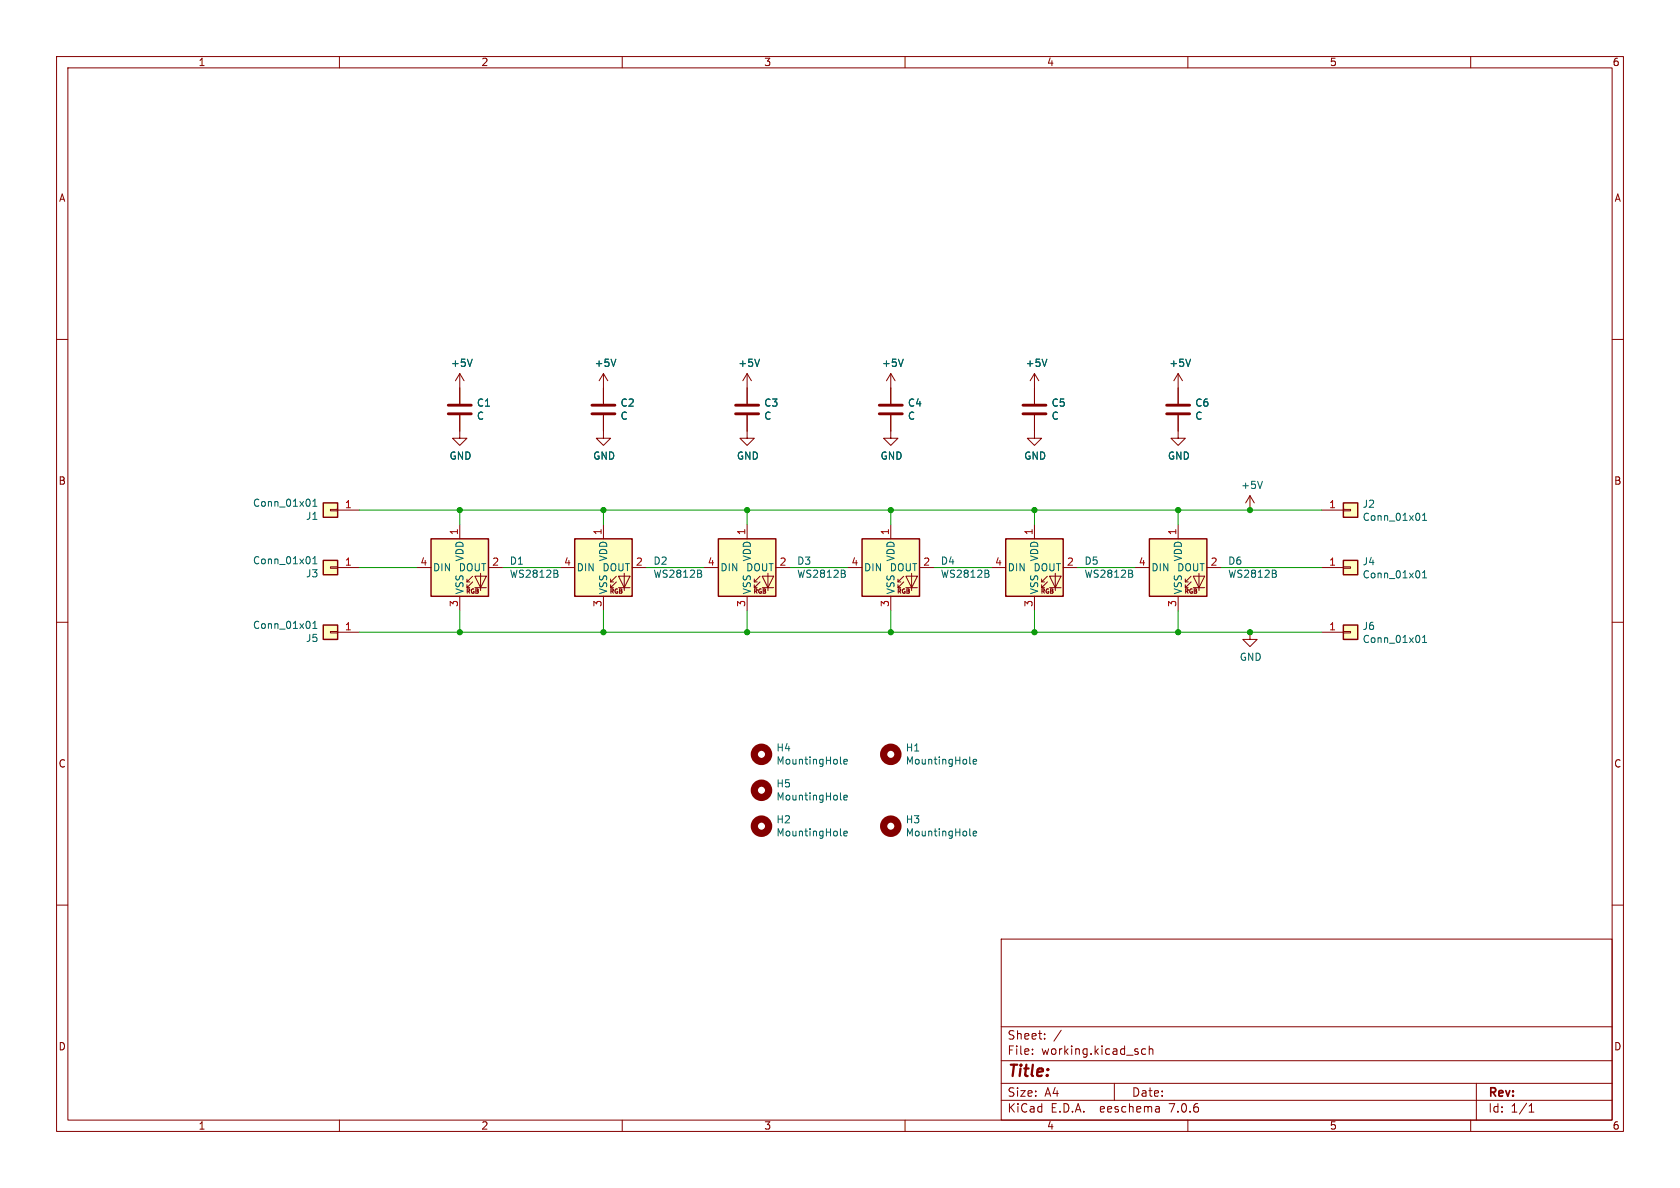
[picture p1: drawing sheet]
(kicad_sch (version 20230121) (generator eeschema)

 (paper "A4")

 (lib_symbols
  (symbol "Connector_Generic:Conn_01x01" (pin_names (offset 1.016) hide) (in_bom yes) (on_board yes)
   (property "Reference" "J" (at 0 2.54 0) (effects (font (size 1.27 1.27))))
   (property "Value" "Conn_01x01" (at 0 -2.54 0) (effects (font (size 1.27 1.27))))
   (property "Footprint" "" (at 0 0 0) (effects (font (size 1.27 1.27)) hide))
   (property "Datasheet" "~" (at 0 0 0) (effects (font (size 1.27 1.27)) hide))
   (symbol "Conn_01x01_1_1"
    (rectangle (start -1.27 0.127) (end 0 -0.127) (stroke (width 0.1524) (type default)) (fill (type none)))
    (rectangle (start -1.27 1.27) (end 1.27 -1.27) (stroke (width 0.254) (type default)) (fill (type background)))
    (pin passive line (at -5.08 0 0) (length 3.81) (name "Pin_1" (effects (font (size 1.27 1.27)))) (number "1" (effects (font (size 1.27 1.27)))))))
  (symbol "Device:C" (pin_numbers hide) (pin_names (offset 0.254)) (in_bom yes) (on_board yes)
   (property "Reference" "C" (at 0.635 2.54 0) (effects (font (size 1.27 1.27)) (justify left)))
   (property "Value" "C" (at 0.635 -2.54 0) (effects (font (size 1.27 1.27)) (justify left)))
   (property "Footprint" "" (at 0.9652 -3.81 0) (effects (font (size 1.27 1.27)) hide))
   (property "Datasheet" "~" (at 0 0 0) (effects (font (size 1.27 1.27)) hide))
   (symbol "C_0_1"
    (polyline (pts (xy -2.032 -0.762) (xy 2.032 -0.762)) (stroke (width 0.508) (type default)) (fill (type none)))
    (polyline (pts (xy -2.032 0.762) (xy 2.032 0.762)) (stroke (width 0.508) (type default)) (fill (type none))))
   (symbol "C_1_1"
    (pin passive line (at 0 3.81 270) (length 2.794) (name "~" (effects (font (size 1.27 1.27)))) (number "1" (effects (font (size 1.27 1.27)))))
    (pin passive line (at 0 -3.81 90) (length 2.794) (name "~" (effects (font (size 1.27 1.27)))) (number "2" (effects (font (size 1.27 1.27)))))))
  (symbol "LED:WS2812B" (pin_names (offset 0.254)) (in_bom yes) (on_board yes)
   (property "Reference" "D" (at 5.08 5.715 0) (effects (font (size 1.27 1.27)) (justify right bottom)))
   (property "Value" "WS2812B" (at 1.27 -5.715 0) (effects (font (size 1.27 1.27)) (justify left top)))
   (property "Footprint" "LED_SMD:LED_WS2812B_PLCC4_5.0x5.0mm_P3.2mm" (at 1.27 -7.62 0) (effects (font (size 1.27 1.27)) (justify left top) hide))
   (property "Datasheet" "https://cdn-shop.adafruit.com/datasheets/WS2812B.pdf" (at 2.54 -9.525 0) (effects (font (size 1.27 1.27)) (justify left top) hide))
   (symbol "WS2812B_0_0"
    (text "RGB" (at 2.286 -4.191 0) (effects (font (size 0.762 0.762)))))
   (symbol "WS2812B_0_1"
    (polyline (pts (xy 1.27 -3.556) (xy 1.778 -3.556)) (stroke (width 0) (type default)) (fill (type none)))
    (polyline (pts (xy 1.27 -2.54) (xy 1.778 -2.54)) (stroke (width 0) (type default)) (fill (type none)))
    (polyline (pts (xy 4.699 -3.556) (xy 2.667 -3.556)) (stroke (width 0) (type default)) (fill (type none)))
    (polyline (pts (xy 2.286 -2.54) (xy 1.27 -3.556) (xy 1.27 -3.048)) (stroke (width 0) (type default)) (fill (type none)))
    (polyline (pts (xy 2.286 -1.524) (xy 1.27 -2.54) (xy 1.27 -2.032)) (stroke (width 0) (type default)) (fill (type none)))
    (polyline (pts (xy 3.683 -1.016) (xy 3.683 -3.556) (xy 3.683 -4.064)) (stroke (width 0) (type default)) (fill (type none)))
    (polyline (pts (xy 4.699 -1.524) (xy 2.667 -1.524) (xy 3.683 -3.556) (xy 4.699 -1.524)) (stroke (width 0) (type default)) (fill (type none)))
    (rectangle (start 5.08 5.08) (end -5.08 -5.08) (stroke (width 0.254) (type default)) (fill (type background))))
   (symbol "WS2812B_1_1"
    (pin power_in line (at 0 7.62 270) (length 2.54) (name "VDD" (effects (font (size 1.27 1.27)))) (number "1" (effects (font (size 1.27 1.27)))))
    (pin output line (at 7.62 0 180) (length 2.54) (name "DOUT" (effects (font (size 1.27 1.27)))) (number "2" (effects (font (size 1.27 1.27)))))
    (pin power_in line (at 0 -7.62 90) (length 2.54) (name "VSS" (effects (font (size 1.27 1.27)))) (number "3" (effects (font (size 1.27 1.27)))))
    (pin input line (at -7.62 0 0) (length 2.54) (name "DIN" (effects (font (size 1.27 1.27)))) (number "4" (effects (font (size 1.27 1.27)))))))
  (symbol "Mechanical:MountingHole" (pin_names (offset 1.016)) (in_bom yes) (on_board yes)
   (property "Reference" "H" (at 0 5.08 0) (effects (font (size 1.27 1.27))))
   (property "Value" "MountingHole" (at 0 3.175 0) (effects (font (size 1.27 1.27))))
   (property "Footprint" "" (at 0 0 0) (effects (font (size 1.27 1.27)) hide))
   (property "Datasheet" "~" (at 0 0 0) (effects (font (size 1.27 1.27)) hide))
   (symbol "MountingHole_0_1"
    (circle (center 0 0) (radius 1.27) (stroke (width 1.27) (type default)) (fill (type none)))))
  (symbol "power:+5V" (power) (pin_names (offset 0)) (in_bom yes) (on_board yes)
   (property "Reference" "#PWR" (at 0 -3.81 0) (effects (font (size 1.27 1.27)) hide))
   (property "Value" "+5V" (at 0 3.556 0) (effects (font (size 1.27 1.27))))
   (property "Footprint" "" (at 0 0 0) (effects (font (size 1.27 1.27)) hide))
   (property "Datasheet" "" (at 0 0 0) (effects (font (size 1.27 1.27)) hide))
   (symbol "+5V_0_1"
    (polyline (pts (xy -0.762 1.27) (xy 0 2.54)) (stroke (width 0) (type default)) (fill (type none)))
    (polyline (pts (xy 0 0) (xy 0 2.54)) (stroke (width 0) (type default)) (fill (type none)))
    (polyline (pts (xy 0 2.54) (xy 0.762 1.27)) (stroke (width 0) (type default)) (fill (type none))))
   (symbol "+5V_1_1"
    (pin power_in line (at 0 0 90) (length 0) hide (name "+5V" (effects (font (size 1.27 1.27)))) (number "1" (effects (font (size 1.27 1.27)))))))
  (symbol "power:GND" (power) (pin_names (offset 0)) (in_bom yes) (on_board yes)
   (property "Reference" "#PWR" (at 0 -6.35 0) (effects (font (size 1.27 1.27)) hide))
   (property "Value" "GND" (at 0 -3.81 0) (effects (font (size 1.27 1.27))))
   (property "Footprint" "" (at 0 0 0) (effects (font (size 1.27 1.27)) hide))
   (property "Datasheet" "" (at 0 0 0) (effects (font (size 1.27 1.27)) hide))
   (symbol "GND_0_1"
    (polyline (pts (xy 0 0) (xy 0 -1.27) (xy 1.27 -1.27) (xy 0 -2.54) (xy -1.27 -1.27) (xy 0 -1.27)) (stroke (width 0) (type default)) (fill (type none))))
   (symbol "GND_1_1"
    (pin power_in line (at 0 0 270) (length 0) hide (name "GND" (effects (font (size 1.27 1.27)))) (number "1" (effects (font (size 1.27 1.27))))))))

 (junction (at 132.08 90.17) (diameter 0) (color 0 0 0 0))
 (junction (at 208.28 90.17) (diameter 0) (color 0 0 0 0))
 (junction (at 182.88 111.76) (diameter 0) (color 0 0 0 0))
 (junction (at 157.48 111.76) (diameter 0) (color 0 0 0 0))
 (junction (at 132.08 111.76) (diameter 0) (color 0 0 0 0))
 (junction (at 220.98 111.76) (diameter 0) (color 0 0 0 0))
 (junction (at 208.28 111.76) (diameter 0) (color 0 0 0 0))
 (junction (at 182.88 90.17) (diameter 0) (color 0 0 0 0))
 (junction (at 81.28 90.17) (diameter 0) (color 0 0 0 0))
 (junction (at 220.98 90.17) (diameter 0) (color 0 0 0 0))
 (junction (at 157.48 90.17) (diameter 0) (color 0 0 0 0))
 (junction (at 81.28 111.76) (diameter 0) (color 0 0 0 0))
 (junction (at 106.68 90.17) (diameter 0) (color 0 0 0 0))
 (junction (at 106.68 111.76) (diameter 0) (color 0 0 0 0))

 (wire (pts (xy 132.08 111.76) (xy 106.68 111.76)) (stroke (width 0) (type default)))
 (wire (pts (xy 106.68 107.95) (xy 106.68 111.76)) (stroke (width 0) (type default)))
 (wire (pts (xy 81.28 107.95) (xy 81.28 111.76)) (stroke (width 0) (type default)))
 (wire (pts (xy 63.5 111.76) (xy 81.28 111.76)) (stroke (width 0) (type default)))
 (wire (pts (xy 157.48 90.17) (xy 132.08 90.17)) (stroke (width 0) (type default)))
 (wire (pts (xy 182.88 111.76) (xy 157.48 111.76)) (stroke (width 0) (type default)))
 (wire (pts (xy 106.68 90.17) (xy 81.28 90.17)) (stroke (width 0) (type default)))
 (wire (pts (xy 208.28 111.76) (xy 182.88 111.76)) (stroke (width 0) (type default)))
 (wire (pts (xy 208.28 107.95) (xy 208.28 111.76)) (stroke (width 0) (type default)))
 (wire (pts (xy 132.08 90.17) (xy 106.68 90.17)) (stroke (width 0) (type default)))
 (wire (pts (xy 220.98 111.76) (xy 233.68 111.76)) (stroke (width 0) (type default)))
 (wire (pts (xy 182.88 92.71) (xy 182.88 90.17)) (stroke (width 0) (type default)))
 (wire (pts (xy 157.48 111.76) (xy 132.08 111.76)) (stroke (width 0) (type default)))
 (wire (pts (xy 132.08 92.71) (xy 132.08 90.17)) (stroke (width 0) (type default)))
 (wire (pts (xy 215.9 100.33) (xy 233.68 100.33)) (stroke (width 0) (type default)))
 (wire (pts (xy 208.28 90.17) (xy 182.88 90.17)) (stroke (width 0) (type default)))
 (wire (pts (xy 208.28 92.71) (xy 208.28 90.17)) (stroke (width 0) (type default)))
 (wire (pts (xy 165.1 100.33) (xy 175.26 100.33)) (stroke (width 0) (type default)))
 (wire (pts (xy 157.48 107.95) (xy 157.48 111.76)) (stroke (width 0) (type default)))
 (wire (pts (xy 132.08 107.95) (xy 132.08 111.76)) (stroke (width 0) (type default)))
 (wire (pts (xy 190.5 100.33) (xy 200.66 100.33)) (stroke (width 0) (type default)))
 (wire (pts (xy 182.88 107.95) (xy 182.88 111.76)) (stroke (width 0) (type default)))
 (wire (pts (xy 63.5 90.17) (xy 81.28 90.17)) (stroke (width 0) (type default)))
 (wire (pts (xy 81.28 92.71) (xy 81.28 90.17)) (stroke (width 0) (type default)))
 (wire (pts (xy 88.9 100.33) (xy 99.06 100.33)) (stroke (width 0) (type default)))
 (wire (pts (xy 139.7 100.33) (xy 149.86 100.33)) (stroke (width 0) (type default)))
 (wire (pts (xy 114.3 100.33) (xy 124.46 100.33)) (stroke (width 0) (type default)))
 (wire (pts (xy 208.28 90.17) (xy 220.98 90.17)) (stroke (width 0) (type default)))
 (wire (pts (xy 182.88 90.17) (xy 157.48 90.17)) (stroke (width 0) (type default)))
 (wire (pts (xy 63.5 100.33) (xy 73.66 100.33)) (stroke (width 0) (type default)))
 (wire (pts (xy 208.28 111.76) (xy 220.98 111.76)) (stroke (width 0) (type default)))
 (wire (pts (xy 106.68 92.71) (xy 106.68 90.17)) (stroke (width 0) (type default)))
 (wire (pts (xy 106.68 111.76) (xy 81.28 111.76)) (stroke (width 0) (type default)))
 (wire (pts (xy 157.48 92.71) (xy 157.48 90.17)) (stroke (width 0) (type default)))
 (wire (pts (xy 220.98 90.17) (xy 233.68 90.17)) (stroke (width 0) (type default)))

 (symbol (lib_id "Mechanical:MountingHole") (at 157.48 133.35 0) (unit 1) (in_bom yes) (on_board yes) (dnp no)
  (property "Reference" "H1" (at 160.02 132.1816 0) (effects (font (size 1.27 1.27)) (justify left)))
  (property "Value" "MountingHole" (at 160.02 134.493 0) (effects (font (size 1.27 1.27)) (justify left)))
  (property "Footprint" "MountingHole:MountingHole_5.3mm_M5" (at 157.48 133.35 0) (effects (font (size 1.27 1.27)) hide))
  (property "Datasheet" "~" (at 157.48 133.35 0) (effects (font (size 1.27 1.27)) hide)))

 (symbol (lib_id "Mechanical:MountingHole") (at 157.48 146.05 0) (unit 1) (in_bom yes) (on_board yes) (dnp no)
  (property "Reference" "H3" (at 160.02 144.8816 0) (effects (font (size 1.27 1.27)) (justify left)))
  (property "Value" "MountingHole" (at 160.02 147.193 0) (effects (font (size 1.27 1.27)) (justify left)))
  (property "Footprint" "MountingHole:MountingHole_5.3mm_M5" (at 157.48 146.05 0) (effects (font (size 1.27 1.27)) hide))
  (property "Datasheet" "~" (at 157.48 146.05 0) (effects (font (size 1.27 1.27)) hide)))

 (symbol (lib_id "Mechanical:MountingHole") (at 134.62 146.05 0) (unit 1) (in_bom yes) (on_board yes) (dnp no)
  (property "Reference" "H2" (at 137.16 144.8816 0) (effects (font (size 1.27 1.27)) (justify left)))
  (property "Value" "MountingHole" (at 137.16 147.193 0) (effects (font (size 1.27 1.27)) (justify left)))
  (property "Footprint" "MountingHole:MountingHole_3.2mm_M3" (at 134.62 146.05 0) (effects (font (size 1.27 1.27)) hide))
  (property "Datasheet" "~" (at 134.62 146.05 0) (effects (font (size 1.27 1.27)) hide)))

 (symbol (lib_id "Mechanical:MountingHole") (at 134.62 133.35 0) (unit 1) (in_bom yes) (on_board yes) (dnp no)
  (property "Reference" "H4" (at 137.16 132.1816 0) (effects (font (size 1.27 1.27)) (justify left)))
  (property "Value" "MountingHole" (at 137.16 134.493 0) (effects (font (size 1.27 1.27)) (justify left)))
  (property "Footprint" "MountingHole:MountingHole_3.2mm_M3" (at 134.62 133.35 0) (effects (font (size 1.27 1.27)) hide))
  (property "Datasheet" "~" (at 134.62 133.35 0) (effects (font (size 1.27 1.27)) hide)))

 (symbol (lib_id "Mechanical:MountingHole") (at 134.62 139.7 0) (unit 1) (in_bom yes) (on_board yes) (dnp no)
  (property "Reference" "H5" (at 137.16 138.5316 0) (effects (font (size 1.27 1.27)) (justify left)))
  (property "Value" "MountingHole" (at 137.16 140.843 0) (effects (font (size 1.27 1.27)) (justify left)))
  (property "Footprint" "MountingHole:MountingHole_3.2mm_M3" (at 134.62 139.7 0) (effects (font (size 1.27 1.27)) hide))
  (property "Datasheet" "~" (at 134.62 139.7 0) (effects (font (size 1.27 1.27)) hide)))

 (symbol (lib_id "Connector_Generic:Conn_01x01") (at 58.42 90.17 180) (unit 1) (in_bom yes) (on_board yes) (dnp no)
  (property "Reference" "J1" (at 56.388 91.2368 0) (effects (font (size 1.27 1.27)) (justify left)))
  (property "Value" "Conn_01x01" (at 56.388 88.9254 0) (effects (font (size 1.27 1.27)) (justify left)))
  (property "Footprint" "Connector_Wire:SolderWirePad_1x01_SMD_5x10mm" (at 58.42 90.17 0) (effects (font (size 1.27 1.27)) hide))
  (property "Datasheet" "~" (at 58.42 90.17 0) (effects (font (size 1.27 1.27)) hide)) (pin "1"))

 (symbol (lib_id "LED:WS2812B") (at 81.28 100.33 0) (unit 1) (in_bom yes) (on_board yes) (dnp no)
  (property "Reference" "D1" (at 90.0176 99.1616 0) (effects (font (size 1.27 1.27)) (justify left)))
  (property "Value" "WS2812B" (at 90.0176 101.473 0) (effects (font (size 1.27 1.27)) (justify left)))
  (property "Footprint" "LED_SMD:LED_WS2812B_PLCC4_5.0x5.0mm_P3.2mm" (at 82.55 107.95 0) (effects (font (size 1.27 1.27)) (justify left top) hide))
  (property "Datasheet" "https://cdn-shop.adafruit.com/datasheets/WS2812B.pdf" (at 83.82 109.855 0) (effects (font (size 1.27 1.27)) (justify left top) hide)) (pin "1") (pin "2") (pin "3") (pin "4"))

 (symbol (lib_id "LED:WS2812B") (at 106.68 100.33 0) (unit 1) (in_bom yes) (on_board yes) (dnp no)
  (property "Reference" "D2" (at 115.4176 99.1616 0) (effects (font (size 1.27 1.27)) (justify left)))
  (property "Value" "WS2812B" (at 115.4176 101.473 0) (effects (font (size 1.27 1.27)) (justify left)))
  (property "Footprint" "LED_SMD:LED_WS2812B_PLCC4_5.0x5.0mm_P3.2mm" (at 107.95 107.95 0) (effects (font (size 1.27 1.27)) (justify left top) hide))
  (property "Datasheet" "https://cdn-shop.adafruit.com/datasheets/WS2812B.pdf" (at 109.22 109.855 0) (effects (font (size 1.27 1.27)) (justify left top) hide)) (pin "1") (pin "2") (pin "3") (pin "4"))

 (symbol (lib_id "LED:WS2812B") (at 132.08 100.33 0) (unit 1) (in_bom yes) (on_board yes) (dnp no)
  (property "Reference" "D3" (at 140.8176 99.1616 0) (effects (font (size 1.27 1.27)) (justify left)))
  (property "Value" "WS2812B" (at 140.8176 101.473 0) (effects (font (size 1.27 1.27)) (justify left)))
  (property "Footprint" "LED_SMD:LED_WS2812B_PLCC4_5.0x5.0mm_P3.2mm" (at 133.35 107.95 0) (effects (font (size 1.27 1.27)) (justify left top) hide))
  (property "Datasheet" "https://cdn-shop.adafruit.com/datasheets/WS2812B.pdf" (at 134.62 109.855 0) (effects (font (size 1.27 1.27)) (justify left top) hide)) (pin "1") (pin "2") (pin "3") (pin "4"))

 (symbol (lib_id "LED:WS2812B") (at 157.48 100.33 0) (unit 1) (in_bom yes) (on_board yes) (dnp no)
  (property "Reference" "D4" (at 166.2176 99.1616 0) (effects (font (size 1.27 1.27)) (justify left)))
  (property "Value" "WS2812B" (at 166.2176 101.473 0) (effects (font (size 1.27 1.27)) (justify left)))
  (property "Footprint" "LED_SMD:LED_WS2812B_PLCC4_5.0x5.0mm_P3.2mm" (at 158.75 107.95 0) (effects (font (size 1.27 1.27)) (justify left top) hide))
  (property "Datasheet" "https://cdn-shop.adafruit.com/datasheets/WS2812B.pdf" (at 160.02 109.855 0) (effects (font (size 1.27 1.27)) (justify left top) hide)) (pin "1") (pin "2") (pin "3") (pin "4"))

 (symbol (lib_id "LED:WS2812B") (at 182.88 100.33 0) (unit 1) (in_bom yes) (on_board yes) (dnp no)
  (property "Reference" "D5" (at 191.6176 99.1616 0) (effects (font (size 1.27 1.27)) (justify left)))
  (property "Value" "WS2812B" (at 191.6176 101.473 0) (effects (font (size 1.27 1.27)) (justify left)))
  (property "Footprint" "LED_SMD:LED_WS2812B_PLCC4_5.0x5.0mm_P3.2mm" (at 184.15 107.95 0) (effects (font (size 1.27 1.27)) (justify left top) hide))
  (property "Datasheet" "https://cdn-shop.adafruit.com/datasheets/WS2812B.pdf" (at 185.42 109.855 0) (effects (font (size 1.27 1.27)) (justify left top) hide)) (pin "1") (pin "2") (pin "3") (pin "4"))

 (symbol (lib_id "LED:WS2812B") (at 208.28 100.33 0) (unit 1) (in_bom yes) (on_board yes) (dnp no)
  (property "Reference" "D6" (at 217.0176 99.1616 0) (effects (font (size 1.27 1.27)) (justify left)))
  (property "Value" "WS2812B" (at 217.0176 101.473 0) (effects (font (size 1.27 1.27)) (justify left)))
  (property "Footprint" "LED_SMD:LED_WS2812B_PLCC4_5.0x5.0mm_P3.2mm" (at 209.55 107.95 0) (effects (font (size 1.27 1.27)) (justify left top) hide))
  (property "Datasheet" "https://cdn-shop.adafruit.com/datasheets/WS2812B.pdf" (at 210.82 109.855 0) (effects (font (size 1.27 1.27)) (justify left top) hide)) (pin "1") (pin "2") (pin "3") (pin "4"))

 (symbol (lib_id "Connector_Generic:Conn_01x01") (at 58.42 100.33 180) (unit 1) (in_bom yes) (on_board yes) (dnp no)
  (property "Reference" "J3" (at 56.388 101.3968 0) (effects (font (size 1.27 1.27)) (justify left)))
  (property "Value" "Conn_01x01" (at 56.388 99.0854 0) (effects (font (size 1.27 1.27)) (justify left)))
  (property "Footprint" "Connector_Wire:SolderWirePad_1x01_SMD_5x10mm" (at 58.42 100.33 0) (effects (font (size 1.27 1.27)) hide))
  (property "Datasheet" "~" (at 58.42 100.33 0) (effects (font (size 1.27 1.27)) hide)) (pin "1"))

 (symbol (lib_id "Connector_Generic:Conn_01x01") (at 58.42 111.76 180) (unit 1) (in_bom yes) (on_board yes) (dnp no)
  (property "Reference" "J5" (at 56.388 112.8268 0) (effects (font (size 1.27 1.27)) (justify left)))
  (property "Value" "Conn_01x01" (at 56.388 110.5154 0) (effects (font (size 1.27 1.27)) (justify left)))
  (property "Footprint" "Connector_Wire:SolderWirePad_1x01_SMD_5x10mm" (at 58.42 111.76 0) (effects (font (size 1.27 1.27)) hide))
  (property "Datasheet" "~" (at 58.42 111.76 0) (effects (font (size 1.27 1.27)) hide)) (pin "1"))

 (symbol (lib_id "Connector_Generic:Conn_01x01") (at 238.76 111.76 0) (unit 1) (in_bom yes) (on_board yes) (dnp no)
  (property "Reference" "J6" (at 240.792 110.6932 0) (effects (font (size 1.27 1.27)) (justify left)))
  (property "Value" "Conn_01x01" (at 240.792 113.0046 0) (effects (font (size 1.27 1.27)) (justify left)))
  (property "Footprint" "Connector_Wire:SolderWirePad_1x01_SMD_5x10mm" (at 238.76 111.76 0) (effects (font (size 1.27 1.27)) hide))
  (property "Datasheet" "~" (at 238.76 111.76 0) (effects (font (size 1.27 1.27)) hide)) (pin "1"))

 (symbol (lib_id "Connector_Generic:Conn_01x01") (at 238.76 100.33 0) (unit 1) (in_bom yes) (on_board yes) (dnp no)
  (property "Reference" "J4" (at 240.792 99.2632 0) (effects (font (size 1.27 1.27)) (justify left)))
  (property "Value" "Conn_01x01" (at 240.792 101.5746 0) (effects (font (size 1.27 1.27)) (justify left)))
  (property "Footprint" "Connector_Wire:SolderWirePad_1x01_SMD_5x10mm" (at 238.76 100.33 0) (effects (font (size 1.27 1.27)) hide))
  (property "Datasheet" "~" (at 238.76 100.33 0) (effects (font (size 1.27 1.27)) hide)) (pin "1"))

 (symbol (lib_id "Connector_Generic:Conn_01x01") (at 238.76 90.17 0) (unit 1) (in_bom yes) (on_board yes) (dnp no)
  (property "Reference" "J2" (at 240.792 89.1032 0) (effects (font (size 1.27 1.27)) (justify left)))
  (property "Value" "Conn_01x01" (at 240.792 91.4146 0) (effects (font (size 1.27 1.27)) (justify left)))
  (property "Footprint" "Connector_Wire:SolderWirePad_1x01_SMD_5x10mm" (at 238.76 90.17 0) (effects (font (size 1.27 1.27)) hide))
  (property "Datasheet" "~" (at 238.76 90.17 0) (effects (font (size 1.27 1.27)) hide)) (pin "1"))

 (symbol (lib_id "power:+5V") (at 220.98 90.17 0) (unit 1) (in_bom yes) (on_board yes) (dnp no)
  (property "Reference" "#PWR0101" (at 220.98 93.98 0) (effects (font (size 1.27 1.27)) hide))
  (property "Value" "+5V" (at 221.361 85.7758 0) (effects (font (size 1.27 1.27))))
  (property "Footprint" "" (at 220.98 90.17 0) (effects (font (size 1.27 1.27)) hide))
  (property "Datasheet" "" (at 220.98 90.17 0) (effects (font (size 1.27 1.27)) hide)) (pin "1"))

 (symbol (lib_id "power:GND") (at 220.98 111.76 0) (unit 1) (in_bom yes) (on_board yes) (dnp no)
  (property "Reference" "#PWR0102" (at 220.98 118.11 0) (effects (font (size 1.27 1.27)) hide))
  (property "Value" "GND" (at 221.107 116.1542 0) (effects (font (size 1.27 1.27))))
  (property "Footprint" "" (at 220.98 111.76 0) (effects (font (size 1.27 1.27)) hide))
  (property "Datasheet" "" (at 220.98 111.76 0) (effects (font (size 1.27 1.27)) hide)) (pin "1"))

 (symbol (lib_id "Device:C") (at 81.28 72.39 0) (unit 1) (in_bom yes) (on_board yes) (dnp no)
  (property "Reference" "C1" (at 84.201 71.2216 0) (effects (font (size 1.27 1.27)) (justify left)))
  (property "Value" "C" (at 84.201 73.533 0) (effects (font (size 1.27 1.27)) (justify left)))
  (property "Footprint" "Capacitor_SMD:C_0603_1608Metric" (at 82.2452 76.2 0) (effects (font (size 1.27 1.27)) hide))
  (property "Datasheet" "~" (at 81.28 72.39 0) (effects (font (size 1.27 1.27)) hide)) (pin "1") (pin "2"))

 (symbol (lib_id "power:GND") (at 81.28 76.2 0) (unit 1) (in_bom yes) (on_board yes) (dnp no)
  (property "Reference" "#PWR0103" (at 81.28 82.55 0) (effects (font (size 1.27 1.27)) hide))
  (property "Value" "GND" (at 81.407 80.5942 0) (effects (font (size 1.27 1.27))))
  (property "Footprint" "" (at 81.28 76.2 0) (effects (font (size 1.27 1.27)) hide))
  (property "Datasheet" "" (at 81.28 76.2 0) (effects (font (size 1.27 1.27)) hide)) (pin "1"))

 (symbol (lib_id "power:+5V") (at 81.28 68.58 0) (unit 1) (in_bom yes) (on_board yes) (dnp no)
  (property "Reference" "#PWR0104" (at 81.28 72.39 0) (effects (font (size 1.27 1.27)) hide))
  (property "Value" "+5V" (at 81.661 64.1858 0) (effects (font (size 1.27 1.27))))
  (property "Footprint" "" (at 81.28 68.58 0) (effects (font (size 1.27 1.27)) hide))
  (property "Datasheet" "" (at 81.28 68.58 0) (effects (font (size 1.27 1.27)) hide)) (pin "1"))

 (symbol (lib_id "Device:C") (at 106.68 72.39 0) (unit 1) (in_bom yes) (on_board yes) (dnp no)
  (property "Reference" "C2" (at 109.601 71.2216 0) (effects (font (size 1.27 1.27)) (justify left)))
  (property "Value" "C" (at 109.601 73.533 0) (effects (font (size 1.27 1.27)) (justify left)))
  (property "Footprint" "Capacitor_SMD:C_0603_1608Metric" (at 107.6452 76.2 0) (effects (font (size 1.27 1.27)) hide))
  (property "Datasheet" "~" (at 106.68 72.39 0) (effects (font (size 1.27 1.27)) hide)) (pin "1") (pin "2"))

 (symbol (lib_id "power:GND") (at 106.68 76.2 0) (unit 1) (in_bom yes) (on_board yes) (dnp no)
  (property "Reference" "#PWR0105" (at 106.68 82.55 0) (effects (font (size 1.27 1.27)) hide))
  (property "Value" "GND" (at 106.807 80.5942 0) (effects (font (size 1.27 1.27))))
  (property "Footprint" "" (at 106.68 76.2 0) (effects (font (size 1.27 1.27)) hide))
  (property "Datasheet" "" (at 106.68 76.2 0) (effects (font (size 1.27 1.27)) hide)) (pin "1"))

 (symbol (lib_id "power:+5V") (at 106.68 68.58 0) (unit 1) (in_bom yes) (on_board yes) (dnp no)
  (property "Reference" "#PWR0106" (at 106.68 72.39 0) (effects (font (size 1.27 1.27)) hide))
  (property "Value" "+5V" (at 107.061 64.1858 0) (effects (font (size 1.27 1.27))))
  (property "Footprint" "" (at 106.68 68.58 0) (effects (font (size 1.27 1.27)) hide))
  (property "Datasheet" "" (at 106.68 68.58 0) (effects (font (size 1.27 1.27)) hide)) (pin "1"))

 (symbol (lib_id "Device:C") (at 132.08 72.39 0) (unit 1) (in_bom yes) (on_board yes) (dnp no)
  (property "Reference" "C3" (at 135.001 71.2216 0) (effects (font (size 1.27 1.27)) (justify left)))
  (property "Value" "C" (at 135.001 73.533 0) (effects (font (size 1.27 1.27)) (justify left)))
  (property "Footprint" "Capacitor_SMD:C_0603_1608Metric" (at 133.0452 76.2 0) (effects (font (size 1.27 1.27)) hide))
  (property "Datasheet" "~" (at 132.08 72.39 0) (effects (font (size 1.27 1.27)) hide)) (pin "1") (pin "2"))

 (symbol (lib_id "power:GND") (at 132.08 76.2 0) (unit 1) (in_bom yes) (on_board yes) (dnp no)
  (property "Reference" "#PWR0107" (at 132.08 82.55 0) (effects (font (size 1.27 1.27)) hide))
  (property "Value" "GND" (at 132.207 80.5942 0) (effects (font (size 1.27 1.27))))
  (property "Footprint" "" (at 132.08 76.2 0) (effects (font (size 1.27 1.27)) hide))
  (property "Datasheet" "" (at 132.08 76.2 0) (effects (font (size 1.27 1.27)) hide)) (pin "1"))

 (symbol (lib_id "power:+5V") (at 132.08 68.58 0) (unit 1) (in_bom yes) (on_board yes) (dnp no)
  (property "Reference" "#PWR0108" (at 132.08 72.39 0) (effects (font (size 1.27 1.27)) hide))
  (property "Value" "+5V" (at 132.461 64.1858 0) (effects (font (size 1.27 1.27))))
  (property "Footprint" "" (at 132.08 68.58 0) (effects (font (size 1.27 1.27)) hide))
  (property "Datasheet" "" (at 132.08 68.58 0) (effects (font (size 1.27 1.27)) hide)) (pin "1"))

 (symbol (lib_id "Device:C") (at 157.48 72.39 0) (unit 1) (in_bom yes) (on_board yes) (dnp no)
  (property "Reference" "C4" (at 160.401 71.2216 0) (effects (font (size 1.27 1.27)) (justify left)))
  (property "Value" "C" (at 160.401 73.533 0) (effects (font (size 1.27 1.27)) (justify left)))
  (property "Footprint" "Capacitor_SMD:C_0603_1608Metric" (at 158.4452 76.2 0) (effects (font (size 1.27 1.27)) hide))
  (property "Datasheet" "~" (at 157.48 72.39 0) (effects (font (size 1.27 1.27)) hide)) (pin "1") (pin "2"))

 (symbol (lib_id "power:GND") (at 157.48 76.2 0) (unit 1) (in_bom yes) (on_board yes) (dnp no)
  (property "Reference" "#PWR0109" (at 157.48 82.55 0) (effects (font (size 1.27 1.27)) hide))
  (property "Value" "GND" (at 157.607 80.5942 0) (effects (font (size 1.27 1.27))))
  (property "Footprint" "" (at 157.48 76.2 0) (effects (font (size 1.27 1.27)) hide))
  (property "Datasheet" "" (at 157.48 76.2 0) (effects (font (size 1.27 1.27)) hide)) (pin "1"))

 (symbol (lib_id "power:+5V") (at 157.48 68.58 0) (unit 1) (in_bom yes) (on_board yes) (dnp no)
  (property "Reference" "#PWR0110" (at 157.48 72.39 0) (effects (font (size 1.27 1.27)) hide))
  (property "Value" "+5V" (at 157.861 64.1858 0) (effects (font (size 1.27 1.27))))
  (property "Footprint" "" (at 157.48 68.58 0) (effects (font (size 1.27 1.27)) hide))
  (property "Datasheet" "" (at 157.48 68.58 0) (effects (font (size 1.27 1.27)) hide)) (pin "1"))

 (symbol (lib_id "Device:C") (at 182.88 72.39 0) (unit 1) (in_bom yes) (on_board yes) (dnp no)
  (property "Reference" "C5" (at 185.801 71.2216 0) (effects (font (size 1.27 1.27)) (justify left)))
  (property "Value" "C" (at 185.801 73.533 0) (effects (font (size 1.27 1.27)) (justify left)))
  (property "Footprint" "Capacitor_SMD:C_0603_1608Metric" (at 183.8452 76.2 0) (effects (font (size 1.27 1.27)) hide))
  (property "Datasheet" "~" (at 182.88 72.39 0) (effects (font (size 1.27 1.27)) hide)) (pin "1") (pin "2"))

 (symbol (lib_id "power:GND") (at 182.88 76.2 0) (unit 1) (in_bom yes) (on_board yes) (dnp no)
  (property "Reference" "#PWR0111" (at 182.88 82.55 0) (effects (font (size 1.27 1.27)) hide))
  (property "Value" "GND" (at 183.007 80.5942 0) (effects (font (size 1.27 1.27))))
  (property "Footprint" "" (at 182.88 76.2 0) (effects (font (size 1.27 1.27)) hide))
  (property "Datasheet" "" (at 182.88 76.2 0) (effects (font (size 1.27 1.27)) hide)) (pin "1"))

 (symbol (lib_id "power:+5V") (at 182.88 68.58 0) (unit 1) (in_bom yes) (on_board yes) (dnp no)
  (property "Reference" "#PWR0112" (at 182.88 72.39 0) (effects (font (size 1.27 1.27)) hide))
  (property "Value" "+5V" (at 183.261 64.1858 0) (effects (font (size 1.27 1.27))))
  (property "Footprint" "" (at 182.88 68.58 0) (effects (font (size 1.27 1.27)) hide))
  (property "Datasheet" "" (at 182.88 68.58 0) (effects (font (size 1.27 1.27)) hide)) (pin "1"))

 (symbol (lib_id "Device:C") (at 208.28 72.39 0) (unit 1) (in_bom yes) (on_board yes) (dnp no)
  (property "Reference" "C6" (at 211.201 71.2216 0) (effects (font (size 1.27 1.27)) (justify left)))
  (property "Value" "C" (at 211.201 73.533 0) (effects (font (size 1.27 1.27)) (justify left)))
  (property "Footprint" "Capacitor_SMD:C_0603_1608Metric" (at 209.2452 76.2 0) (effects (font (size 1.27 1.27)) hide))
  (property "Datasheet" "~" (at 208.28 72.39 0) (effects (font (size 1.27 1.27)) hide)) (pin "1") (pin "2"))

 (symbol (lib_id "power:GND") (at 208.28 76.2 0) (unit 1) (in_bom yes) (on_board yes) (dnp no)
  (property "Reference" "#PWR0113" (at 208.28 82.55 0) (effects (font (size 1.27 1.27)) hide))
  (property "Value" "GND" (at 208.407 80.5942 0) (effects (font (size 1.27 1.27))))
  (property "Footprint" "" (at 208.28 76.2 0) (effects (font (size 1.27 1.27)) hide))
  (property "Datasheet" "" (at 208.28 76.2 0) (effects (font (size 1.27 1.27)) hide)) (pin "1"))

 (symbol (lib_id "power:+5V") (at 208.28 68.58 0) (unit 1) (in_bom yes) (on_board yes) (dnp no)
  (property "Reference" "#PWR0114" (at 208.28 72.39 0) (effects (font (size 1.27 1.27)) hide))
  (property "Value" "+5V" (at 208.661 64.1858 0) (effects (font (size 1.27 1.27))))
  (property "Footprint" "" (at 208.28 68.58 0) (effects (font (size 1.27 1.27)) hide))
  (property "Datasheet" "" (at 208.28 68.58 0) (effects (font (size 1.27 1.27)) hide)) (pin "1"))

 (sheet_instances (path "" (page "1"))))
